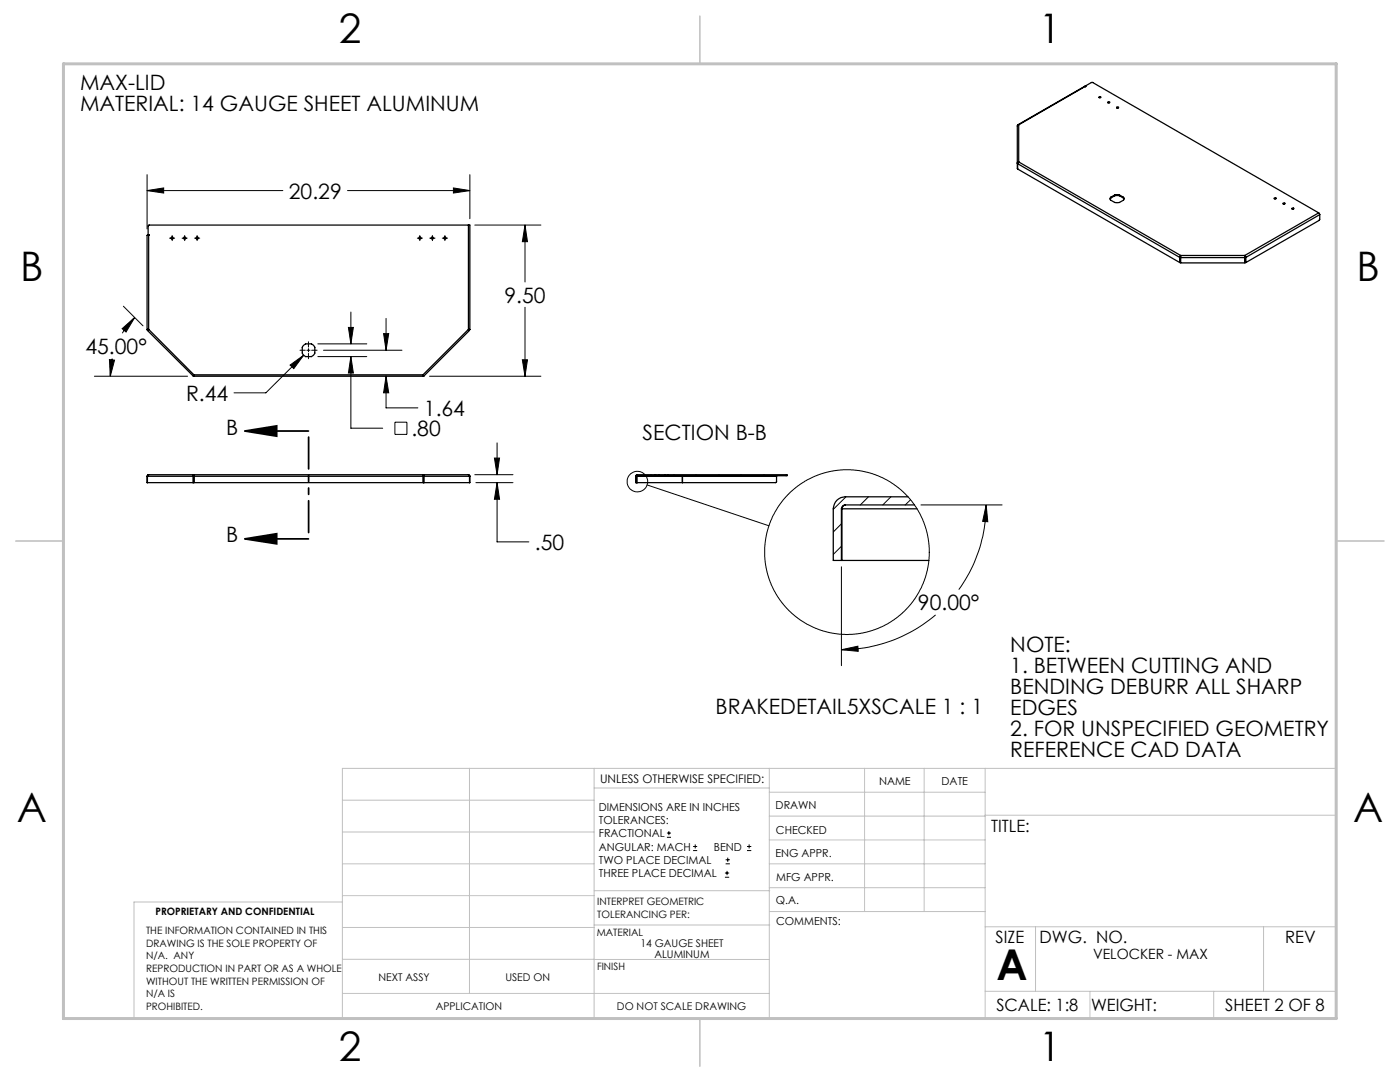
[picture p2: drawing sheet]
<svg xmlns="http://www.w3.org/2000/svg" width="279mm" height="216mm" viewBox="0 0 279 216" stroke-linecap="round" stroke-linejoin="round" font-family="sans-serif">
<g fill="none" stroke="#000" stroke-width=".2">
<path d="M29.4 34.9v10.8M29.4 38h27M29.4 38l3.3-.5v1zM69.4 38h24.4M90.5 37.5l3.3 .5-3.3 .5zM93.8 34.9v8.7M33.8 47.5h1.1M34.4 47v1M36.3 47.5h1.1M36.9 47v1M38.8 47.5h1.1M39.3 47v1"/>
<path d="M83.3 47.5h1M83.8 47v1M85.8 47.5h1M86.3 47v1M88.3 47.5h1M88.8 47v1M94.8 44.9h13.2M104.8 44.9v11.4M104.8 44.9l.5 3.3h-1.1zM18.8 75.1h18.6M21.8 71.8l1.1 .1-.9 3.2zM22.4 71.5l-.2 1.3-.2 2.3"/>
<path d="M24.4 65.6l2.5-2.2-1.7 2.9zM24.6 61.1l3.9 3.9M26.9 63.4l-1.4 1.4-1.1 1.7M57.9 72.8l2.7-1.9-2 2.7zM59.9 69.9h1M60.6 70.9l-7.5 7.5h-6.4M61.2 69.9h.7M61.6 68.2v1.1M61.6 69.6v.6M61.6 70.5v1.1M62.2 69.9h1.1M63.4 68.6h9.8"/>
<path d="M63.4 71.2h9.8M64.6 69.9h15.6M69.5 65.3h1l-.5 3.3zM70 71.2v14.2h6.4M70 62.3v6.3M70 71.2l.5 3.2h-1zM76.6 66.6h1l-.6 3.3zM77 75.1v6.3h6.4M77 63.5v6.4M77 75.1l.6 3.3h-1zM85.7 75.1h22.3M104.2 71.8h1.1l-.5 3.3z"/>
<path d="M104.8 61.3v13.8M78.8 84.2h2.4v2.5h-2.4zM94.8 94.7h7.6M95 96.3h7.4M98.7 91.4h1l-.5 3.3zM99.2 96.3v11.8h6.4M99.2 88.4v6.3M99.2 96.3l.5 3.3h-1zM129.2 96.8l24.3 8.1M130 94.7l-.2 .2M134.5 94.7l-.2 .2M139 94.7l-.3 .2"/>
<path d="M143.4 94.7l-.1 .2M148 94.7l-.3 .2M152.4 94.7l-.2 .2M156.9 94.7l-.2 .2M168.8 99.1l-2.5 2.5M173.3 99.1l-1.6 1.7M177.8 99.1l-1.6 1.7M181.7 99.7l-1 1.1M167.9 113.1v19.7M167.9 104.5l-1.6 1.7M167.9 109l-1.6 1.6M183.8 100.8h16.2"/>
<path d="M196.8 100.8l.3 3.3-1-.1zM196.8 100.8a28.6 28.6 0 0 1-5.5 16.9M167.9 129.6l3.3-.7 .1 1.1zM186.7 122.7a29 29 0 0 1-18.8 6.9M133.1 167.1h.8M133.1 166.2h.8M133.5 165.8v.9M138.3 169.7h.8M138.3 168.9h.8M138.7 168.5v.8M144.7 175h.8M144.7 174.2h.8"/>
<path d="M144.8 172.4h.9M144.8 171.6h.9M145.1 173.8v.8M145.2 171.1v.9M149.1 169.7h.8M149.1 168.9h.8M149.5 168.5v.8"/>
<circle cx="127.2" cy="96.1" r="2.05"/>
<circle cx="169" cy="110.2" r="16.4"/>
</g>
<path d="M48.9 86l6.3-1v2zM48.9 86h12.7M48.9 107.5l6.3-1v2zM48.9 107.5h12.7" fill="none" stroke="#000" stroke-width=".35"/>
<path d="M61.6 86v21.5" fill="none" stroke="#000" stroke-width=".35" stroke-dasharray="6.3 1.3 1.3 1.3 1.3 1.3" stroke-dashoffset="-1.2"/>
<g fill="none" stroke="#c0c0c0" stroke-width=".2">
<path d="M68.3 159.7h50.3M93.7 153.3v44.9M118.6 153.3v49.9M118.6 157.2h34.9M153.5 153.3v49.9M153.5 158.1h43.1M172.5 153.3v28.6M184.4 153.3v28.6M196.6 153.3v49.9M68.3 180h-41.6v23.2h240v-49.9h-198.4v49.9M68.3 178.7h50.3M68.3 172.4h50.3"/>
<path d="M68.3 166h50.3M118.6 177.7h35M153.5 167.6h43.1M153.5 162.8h43.1M153.5 172.4h43.1M153.5 177.1h43.1M196.6 162.7h70.1M68.3 198.2h85.2M68.3 191.4l85.2 .1M68.3 185.1h50.3M118.6 184.6h35M153.6 181.9h43"/>
<path d="M196.6 197.8h70.1M196.6 184.9h70.1M206.7 184.9v12.9M217.5 197.8v5.4M242.2 197.8v5.4M252.2 184.9v12.9"/>
</g>
<path d="M139.7 3.2v9.5M3.1 107.9h9.6M266.7 107.9h9.5M139.7 203.2v9.6" fill="none" stroke="#c0c0c0" stroke-width=".3"/>
<path d="M12.7 12.7h254v190.5h-254z" fill="none" stroke="#c0c0c0" stroke-width=".6"/>
<g fill="#000">
<path d="M48.9 86l6.3-1v2zM48.9 107.5l6.3-1v2z"/>
<path d="M98.7 91.4h1l-.5 3.3zM99.2 96.3l.5 3.3h-1zM29.4 38l3.3-.5v1zM90.5 37.5l3.3 .5-3.3 .5zM104.2 71.8h1.1l-.5 3.3zM104.8 44.9l.5 3.3h-1.1zM24.4 65.6l2.5-2.2-1.7 2.9zM21.8 71.8l1.1 .1-.9 3.2zM57.9 72.8l.7 .8 2-2.7zM77 75.1l.6 3.3h-1zM76.6 66.6h1l-.6 3.3zM69.5 65.3h1l-.5 3.3zM70 71.2l.5 3.2h-1zM167.9 129.6l3.3-.7 .1 1.1zM196.8 100.8l.3 3.3-1-.1z"/>
</g>
<g fill="none" stroke="#000" stroke-width=".25">
<path d="M216.6 17.2l1.2-.8h.3l45.1 26.1M216.6 17.3l-13.5 7.6M216.6 17.3l-13.3 7.6M216.6 17.2l.1 .1h-.1M216.6 17.2v.1M219.4 19.5h.2M203.1 32.7l32.3 18.7M203.1 32.7v1l32.3 18.7M203.3 32.3l-.2 .4M203.3 32.3l-.2 .1v.2M203.3 24.9l-.3 .1 .1 8.6M203.3 24.9l-.2 .1"/>
<path d="M203.3 32.3l32.3 18.7M203.3 24.9v7.4M221.1 20.5h.3M221.7 39.4l-.2 .2 .2 .3 .8 .5 .4 .1 .5-.1 .8-.5 .1-.2-.1-.3M221.7 39.5l-.2 .2M221.7 39.4v.1M222.5 38.9h.9M222.5 39.1h.9M222.5 38.9l-.8 .5M222.5 38.9v.2M222.5 39.1l-.8 .4M222.9 21.3h.3v.2l-.2 .1z"/>
<path d="M222.9 21.5h.3M223.4 38.9l.8 .5M223.4 38.9v.2M223.4 39.1l.8 .4M224.2 39.5l.1 .2M224.2 39.4v.1M254.3 39.5h.3l.1 .1-.3 .1zM254.3 39.7h.3M29.7 47h-.3v18.8M29.7 47v18.7M93.5 44.9h.3v20.9M93.5 44.9h-63.8l-.1 .1v1.9h.2l-.1 .1"/>
<path d="M93.5 44.9v20.8M235.4 51.4v1M235.6 51.3l-.2 .1M235.6 51.3v1l-.2 .1M235.6 51v.4h12.9l-.1-.4M235.6 51l-.2 .4M235.6 51.2v.1M235.6 51h12.8M235.6 51.3v1.2h12.9v-1.2M248.4 51l.2 .4M248.4 51.2l.1 .1M248.5 51.3l.1 .1"/>
<path d="M248.5 51.3v1l.1 .1M248.6 51.4v1M256 40.6l.3-.1 .1 .1-.2 .1zM256.1 40.7h.3M257.8 41.6l.2-.1 .2 .1-.3 .1zM257.8 41.7h.4M263.2 42.5l.2 .3M263.2 42.5l-14.8 8.5M263.4 42.8v1l-.2 .2-14.6 8.4M263.4 42.8l-14.8 8.6M29.4 65.8h.2M29.4 65.9l9.1 9.1"/>
<path d="M29.6 65.8l-.2 .1M29.7 65.7l-.3 .1M29.7 65.7l-.3 .2M29.7 65.7l9 9.1M38.7 74.9l-.2 .1M38.7 74.8l-.2 .2M38.7 74.8v.3M38.7 74.9v.2M38.7 74.8h45.7M38.7 75.1h45.8M60.6 68.9l.4-.3h1.2l.5 .4 .1 .3v1.1l-.3 .5-.3 .3h-1.2l-.5-.4-.2-.4v-1.1zM84.4 74.8l.2 .2"/>
<path d="M84.4 74.8l.1 .3M84.5 74.9v.2M84.5 74.9l.1 .1M93.5 65.7l.3 .1M93.5 65.7l.2 .2M93.5 65.7l-9.1 9.1M93.6 65.8l.1 .1M93.6 65.8h.2M93.7 65.9l-9.1 9.1M29.4 95l.3-.3-.3 .3v1.3M29.4 95v1.3h64.4v-1.3M29.4 95h64.4"/>
<path d="M38.5 96.3v-1.4l.2-.2v1.6M38.7 94.9v1.4M84.4 94.9l.1 .1M84.5 95l-.1-.3 .2 .3v1.3M84.5 95v1.3M93.5 94.7l.2 .2v1.4M93.5 94.7l.3 .3M93.5 94.7l-63.9 .1M127.1 95h.1M127.1 96.3h.1M127.1 95h27.9M127.1 95v1.3"/>
<path d="M127.2 94.9l-.1 .1M127.2 94.9h3.6M130.8 94.7l-3.8 .1-.1 .2v1.3h27.9l.2-.1v-1.2M130.8 94.9h.7M130.8 94.7h.7M130.8 94.7v.2M131.5 94.7h1.1M131.5 94.9h1.1M131.5 94.7v.2M132.6 94.9h.7M132.6 94.7h.7M132.6 94.7v.2"/>
<path d="M133.3 94.7h23.8v.2h-23.8M133.3 94.7v.2M136.2 94.9v1.4M136.2 94.9v.1M155 94.9v.1M181.2 99.1h-12.5a2.41 2.41 0 0 0-2.4 2.4v10.3h19.1M167.9 101.5v10.3M167.9 101.5h15.1M168.7 100.8a.85 .85 0 0 0-.8 .7M168.7 100.8a.8 .8 0 0 0-.7 .7v10.3M168.7 100.8h13.8"/>
<circle cx="219.5" cy="19.4" r=".18"/>
<circle cx="221.3" cy="20.5" r=".18"/>
<circle cx="34.4" cy="47.5" r=".2"/>
<circle cx="36.8" cy="47.5" r=".21"/>
<circle cx="39.3" cy="47.5" r=".21"/>
<circle cx="83.8" cy="47.5" r=".21"/>
<circle cx="86.3" cy="47.5" r=".2"/>
<circle cx="88.8" cy="47.5" r=".2"/>
</g>
<text font-size="8.5" x="198.9" y="195.5">A</text>
<g font-size="8.1">
<text x="67.6" y="8.5">2</text>
<text x="207.3" y="8.5">1</text>
<text x="4" y="56.2">B</text>
<text x="270.7" y="56.2">B</text>
<text x="3.3" y="164.1">A</text>
<text x="270" y="164.1">A</text>
<text x="67.6" y="211.7">2</text>
<text x="207.3" y="211.7">1</text>
</g>
<g font-size="4.2">
<text x="16" y="18">MAX-LID</text>
<text x="16" y="22.1">MATERIAL: 14 GAUGE SHEET ALUMINUM</text>
<text x="57.6" y="39.6">20.29</text>
<text x="100.7" y="60.4">9.50</text>
<text x="17.1" y="70.6">45.00°</text>
<text x="37.1" y="80">R.44</text>
<text x="84.6" y="83">1.64</text>
<text x="45.1" y="86.7">B</text>
<text x="82.1" y="87">.80</text>
<text x="128.3" y="87.7">SECTION B-B</text>
<text x="45.1" y="108.2">B</text>
<text x="106.7" y="109.7">.50</text>
<text x="183.2" y="121.7">90.00°</text>
<text x="201.6" y="130.1">NOTE:</text>
<text x="201.6" y="134.3">1. BETWEEN CUTTING AND</text>
<text x="142.8" y="142.5">BRAKEDETAIL5XSCALE 1 : 1</text>
<text x="201.6" y="138.5">BENDING DEBURR ALL SHARP</text>
<text x="201.6" y="142.7">EDGES</text>
<text x="201.6" y="146.8">2. FOR UNSPECIFIED GEOMETRY</text>
<text x="201.6" y="151">REFERENCE CAD DATA</text>
</g>
<g font-size="3.4">
<text x="197.8" y="166">TITLE:</text>
<text x="198.7" y="188.1">SIZE</text>
<text x="207.5" y="188.1">DWG. NO.</text>
<text x="256.5" y="188.2">REV</text>
<text x="198.8" y="201.7">SCALE: 1:8</text>
<text x="217.7" y="201.8">WEIGHT:</text>
<text x="244.5" y="201.7">SHEET 2 OF 8</text>
</g>
<text font-size="2.8" x="218.2" y="191.3">VELOCKER - MAX</text>
<text font-size="2.4" x="119.8" y="156.2">UNLESS OTHERWISE SPECIFIED:</text>
<g font-size="2.2">
<text x="119.5" y="161.8">DIMENSIONS ARE IN INCHES</text>
<text x="154.8" y="161.4">DRAWN</text>
<text x="175.4" y="156.6">NAME</text>
<text x="187.9" y="156.7">DATE</text>
<text x="119.5" y="164.4">TOLERANCES:</text>
<text x="119.5" y="167.1">FRACTIONAL</text>
<text x="154.9" y="166.3">CHECKED</text>
<text x="119.5" y="169.7">ANGULAR: MACH</text>
<text x="119.5" y="172.4">TWO PLACE DECIMAL</text>
<text x="142.5" y="169.7">BEND</text>
<text x="154.8" y="171">ENG APPR.</text>
<text x="119.5" y="175">THREE PLACE DECIMAL</text>
<text x="154.9" y="175.7">MFG APPR.</text>
<text x="154.9" y="180.4">Q.A.</text>
<text x="154.9" y="184.6">COMMENTS:</text>
</g>
<g font-size="2.1">
<text x="127.8" y="189">14 GAUGE SHEET</text>
<text x="130.6" y="191.1">ALUMINUM</text>
<text x="75.5" y="195.7">NEXT ASSY</text>
<text x="100.9" y="195.7">USED ON</text>
<text x="86.9" y="201.5">APPLICATION</text>
<text x="123.1" y="201.6">DO NOT SCALE DRAWING</text>
</g>
<g font-size="2">
<text x="31" y="182.6">PROPRIETARY AND CONFIDENTIAL</text>
<text x="119.2" y="180.6">INTERPRET GEOMETRIC</text>
<text x="119.2" y="183.1">TOLERANCING PER:</text>
<text x="29.2" y="186.4">THE INFORMATION CONTAINED IN THIS</text>
<text x="29.2" y="188.9">DRAWING IS THE SOLE PROPERTY OF</text>
<text x="29.2" y="191.4">N/A. ANY</text>
<text x="119.1" y="186.7">MATERIAL</text>
<text x="29.2" y="193.9">REPRODUCTION IN PART OR AS A WHOLE</text>
<text x="29.2" y="196.5">WITHOUT THE WRITTEN PERMISSION OF</text>
<text x="119.1" y="193.5">FINISH</text>
<text x="29.2" y="199">N/A IS</text>
<text x="29.2" y="201.5">PROHIBITED.</text>
</g>
</svg>
